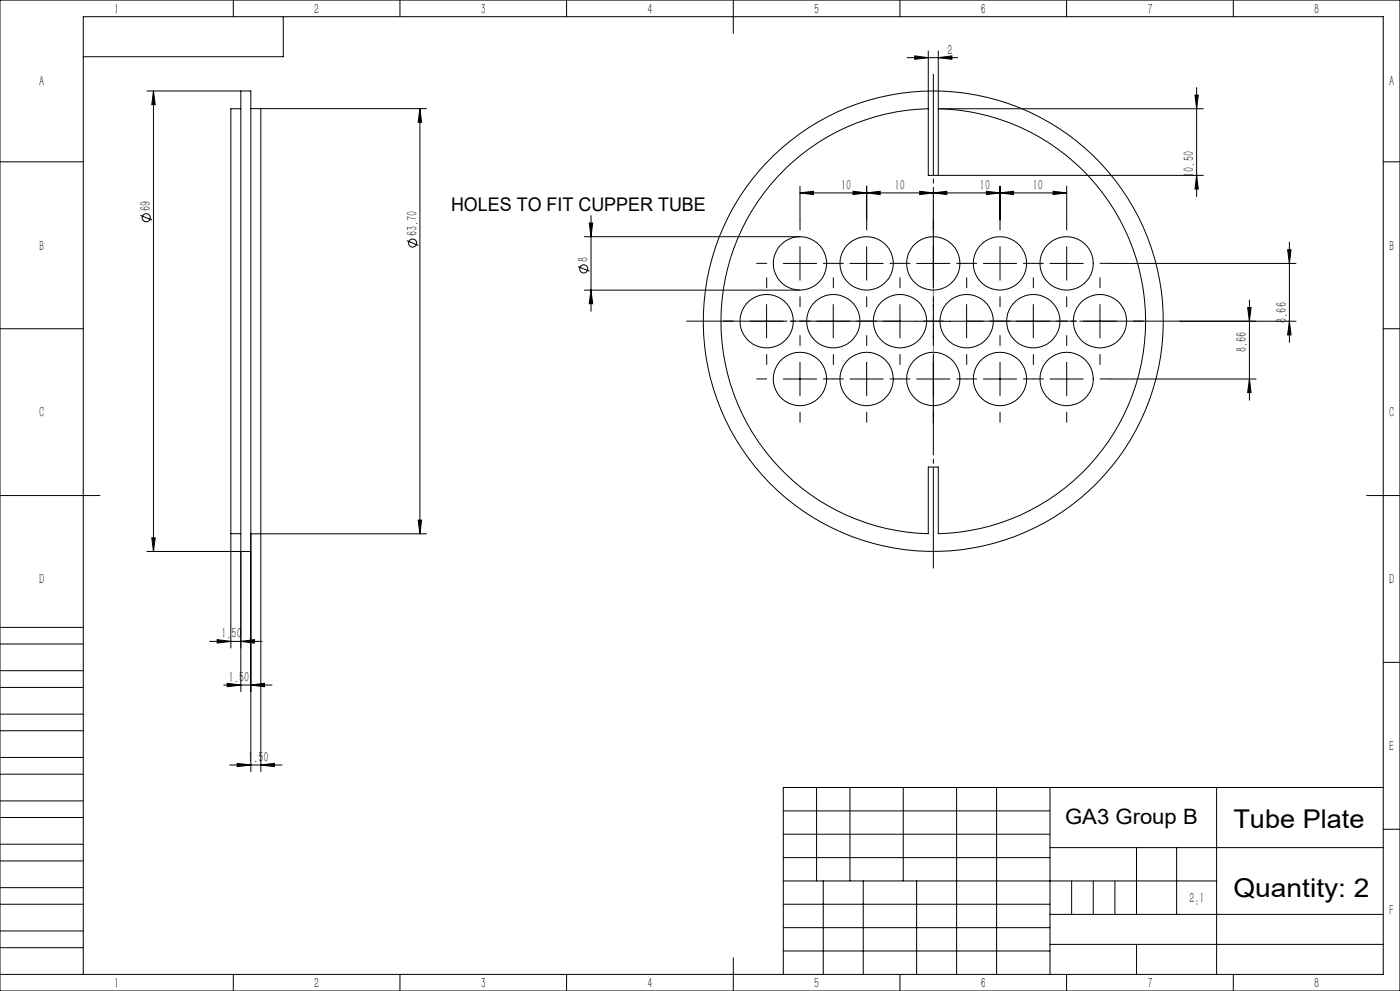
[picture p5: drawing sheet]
<svg xmlns="http://www.w3.org/2000/svg" width="420mm" height="297mm" viewBox="0 0 420 297" stroke-linecap="round" stroke-linejoin="round" font-family="sans-serif">
<g fill="none" stroke="#000" stroke-width=".3">
<path d="M0 0h420v297h-420zM70 0v5M85 5v12h-60M120 0v5M170 0v5M220 0v10M270 0v5M272.1 17.3h15.2M274.4 16.8l4.1 .5-4.1 .5zM278.5 15.3v37.3h82.5M281.5 17.3l4.1-.5v1zM281.5 15.3v37.3"/>
<path d="M320 0v5M370 0v5M44.1 27.3h31.1v138h-31.1M46 27.3l.6 4.1h-1.1zM46 27.3v138M72.2 27.3v180M72.2 32.6h-2.9v127.3M75.2 32.6h52.8M78.2 32.6v198.7M126 32.6l.5 4.1h-1.1zM126 32.6v127.4M278.5 32.6a63.7 63.7 0 0 0-62.2 63.7 63.7 63.7 0 0 0 62.2 63.6v-19.9h3v19.9a63.7 63.7 0 0 0 62.2-63.6 63.7 63.7 0 0 0-62.2-63.7h79.5"/>
<path d="M358.5 28.5h1l-.5 4.1zM359 26.2v32.7M0 48.5h25M240 57.8l4.1-.5v1zM240 55.8v10.1M240 57.8h80M255.9 57.3l4.1 .5-4.1 .5zM260 57.8l4.1-.5v1zM260 55.8v10.1M275.9 57.3l4.1 .5-4.1 .5zM280 57.8l4.1-.5v1zM295.9 57.3l4.1 .5-4.1 .5z"/>
<path d="M300 57.8l4.1-.5v1zM300 55.8v10.1M315.9 57.3l4.1 .5-4.1 .5zM320 55.8v10.1M359 52.6l.5 4.1h-1zM415 48.5h5M42.1 64.6l3.5 1.3M122.1 72.1l3.4 1.5M173.4 79.9l3.4 1.4M175.3 70.9h64.7M176.8 66.8h1l-.5 4.1zM177.3 64.6v28.7"/>
<path d="M235 78.9h10M240 73.9v10.1M255 78.9h10M260 73.9v10.1M275 78.9h10M280 73.9v10.1M295 78.9h10M300 73.9v10.1M315 78.9h10M320 73.9v10.1M333 78.9h55.8M386.3 74.9h1l-.5 4z"/>
<path d="M386.8 72.6v30M0 98.5h25M175.3 87h64.7M177.3 87l.5 4h-1zM225 96.3h10M230 91.3v10M245 96.3h10M250 91.3v10M265 96.3h30M270 91.3v10M280 91.3v10M290 91.3v10"/>
<path d="M305 96.3h10M310 91.3v10M325 96.3h10M330 91.3v10M354 96.3h34.8M374.3 92.2h1l-.5 4.1zM374.8 89.9v30M386.8 96.3l.5 4.1h-1zM415 98.5h5M235 113.6h10M240 108.6v10M255 113.6h10"/>
<path d="M260 108.6v10M275 113.6h10M280 108.6v10M295 113.6h10M300 108.6v10M315 113.6h10M320 108.6v10M333 113.6h43.8M374.8 113.6l.5 4h-1zM0 148.5h30M69.3 159.9v34.3M69.3 159.9h2.9"/>
<path d="M125.4 155.9h1.1l-.5 4.1zM128 160h-52.8v71.3M410 148.5h10M45.5 161.2h1.1l-.6 4.1zM0 193h25M0 188h25M62.9 192.2h15.7M65.2 191.7l4.1 .5-4.1 .5zM72.2 192.2l4.1-.5v1zM415 198.5h5M0 206h25M0 201h25"/>
<path d="M0 219h25M0 214h25M67.1 205.3h14.5M68.2 204.8l4 .5-4 .5zM75.2 205.3l4.1-.5v1zM0 232h25M0 227h25M68.9 229.3h15.7M71.2 228.8l4 .5-4 .5zM78.2 229.3l4.1-.5v1zM245 236v28M255 236v28"/>
<path d="M271 236v28M287 236v56M299 236v56M315 236v56M365 236v56M415 236h-180v56M0 245h25M0 240h25M0 258h25M0 253h25M235 243h80M235 250h80"/>
<path d="M235 257h80M315 254h100M341 254v20M353 254v20M415 248.5h5M0 271h25M0 266h25M0 279h25M235 271h80M235 264h130M235 278h80M247 264v28"/>
<path d="M259 264v28M275 264v28M315 274h100M0 284h25M0 292h415v-287h-390v287M70 292v5M120 292v5M170 292v5M220 287v10M235 285h80M270 292v5M315 283h100"/>
<path d="M320 292v5M370 292v5"/>
<circle cx="43.9" cy="65.2" r="1.21"/>
<circle cx="123.8" cy="72.9" r="1.21"/>
<circle cx="240" cy="79" r="8"/>
<circle cx="260" cy="79" r="8"/>
<circle cx="280" cy="79" r="8"/>
<circle cx="300" cy="79" r="8"/>
<circle cx="320" cy="79" r="8"/>
<circle cx="175.1" cy="80.6" r="1.22"/>
<circle cx="230" cy="96.3" r="8"/>
<circle cx="250" cy="96.3" r="8"/>
<circle cx="270" cy="96.3" r="8"/>
<circle cx="280" cy="96.3" r="69"/>
<circle cx="290" cy="96.3" r="8"/>
<circle cx="310" cy="96.3" r="8"/>
<circle cx="330" cy="96.3" r="8"/>
<circle cx="240" cy="113.6" r="8"/>
<circle cx="260" cy="113.6" r="8"/>
<circle cx="280" cy="113.6" r="8"/>
<circle cx="300" cy="113.6" r="8"/>
<circle cx="320" cy="113.6" r="8"/>
</g>
<path d="M321.5 264v10M328 264v10M334.5 264v10M341 283v9" fill="none" stroke="#0a0605" stroke-width=".3"/>
<path d="M280 57.5v69.8" fill="none" stroke="#808080" stroke-width=".3" stroke-dasharray="30.5 1.3 1.3 1.3" stroke-dashoffset="-2.5"/>
<path d="M270 96.2h-64M280 86.2v-64M290 96.2h64M280 106.2v64" fill="none" stroke="#000" stroke-width=".3" stroke-dasharray="30.5 1.3 1.3 1.3" stroke-dashoffset=".4"/>
<g fill="none" stroke="#000" stroke-width=".3" stroke-dasharray="30.5 1.3 1.3 1.3">
<path d="M230 78.9h-3M240 68.9v-3M250 78.9h3M250 78.9h-3M260 68.9v-3M270 78.9h-3M270 78.9h3M280 68.9v-3M290 78.9h-3M290 78.9h3M300 68.9v-3M310 78.9h-3"/>
<path d="M310 78.9h3M320 68.9v-3M330 78.9h3M220 96.2h-3M230 86.2v-3M240 88.9v3M240 96.2h3M240 96.2h-3M250 86.2v-3M260 96.2h3M260 96.2h-3M260 88.9v3"/>
<path d="M270 86.2v-3M280 96.2h3M280 96.2h-3M280 88.9v3M290 86.2v-3M300 96.2h3M300 96.2h-3M300 88.9v3M310 86.2v-3M320 96.2h3M320 96.2h-3M320 88.9v3"/>
<path d="M330 86.2v-3M340 96.2h3M230 113.6h-3M230 106.2v3M240 103.6v-3M250 113.6h-3M250 113.6h3M250 106.2v3M260 103.6v-3M270 113.6h-3M270 113.6h3M270 106.2v3"/>
<path d="M280 103.6v-3M290 113.6h-3M290 113.6h3M290 106.2v3M300 103.6v-3M310 113.6h-3M310 113.6h3M310 106.2v3M320 103.6v-3M330 113.6h3M330 106.2v3M240 123.6v3"/>
<path d="M260 123.6v3M280 123.6v3M300 123.6v3M320 123.6v3"/>
</g>
<g fill="#000">
<path d="M126 32.6l.5 4.1h-1.1zM125.4 155.9h1.1l-.5 4.1zM46 27.3l.6 4.1h-1.1zM45.5 161.2h1.1l-.6 4.1zM358.5 28.5h1l-.5 4.1zM359 52.6l.5 4.1h-1zM176.8 66.8h1l-.5 4.1zM177.3 87l.5 4h-1zM386.3 74.9h1l-.5 4zM386.8 96.3l.5 4.1h-1z"/>
<path d="M374.8 113.6l.5 4h-1zM374.3 92.2h1l-.5 4.1z"/>
<path d="M72.2 192.2l4.1-.5v1zM65.2 191.7l4.1 .5-4.1 .5zM281.5 17.3l4.1-.5v1zM274.4 16.8l4.1 .5-4.1 .5z"/>
<path d="M68.2 204.8l4 .5-4 .5zM75.2 205.3l4.1-.5v1zM71.2 228.8l4 .5-4 .5zM78.2 229.3l4.1-.5v1zM240 57.8l4.1-.5v1zM255.9 57.3l4.1 .5-4.1 .5zM260 57.8l4.1-.5v1zM275.9 57.3l4.1 .5-4.1 .5zM280 57.8l4.1-.5v1zM295.9 57.3l4.1 .5-4.1 .5zM300 57.8l4.1-.5v1zM315.9 57.3l4.1 .5-4.1 .5z"/>
</g>
<g font-size="7.8">
<text x="370" y="248.1">Tube Plate</text>
<text x="370" y="268.7">Quantity: 2</text>
</g>
<text font-size="6.3" x="319.5" y="247">GA3 Group B</text>
<text font-size="5.6" x="135.3" y="63.2">HOLES TO FIT CUPPER TUBE</text>
<g font-size="4.4">
<text x="34.2" y="4.2">1</text>
<text x="94.2" y="4.2">2</text>
<text x="144.2" y="4.2">3</text>
<text x="194.2" y="4.2">4</text>
<text x="244.2" y="4.2">5</text>
<text x="294.2" y="4.2">6</text>
<text x="344.2" y="4.2">7</text>
<text x="394.2" y="4.2">8</text>
<text x="284.2" y="16.4">2</text>
<text x="11.7" y="25.9">A</text>
<text x="416.7" y="25.9">A</text>
<text x="358.1" y="53" transform="rotate(-90 358.1 53)">10.50</text>
<text x="252.3" y="56.9">10</text>
<text x="268.4" y="56.9">10</text>
<text x="294" y="56.9">10</text>
<text x="309.8" y="56.9">10</text>
<text x="45.2" y="63.2" transform="rotate(-90 45.2 63.2)">69</text>
<text x="125.1" y="70.8" transform="rotate(-90 125.1 70.8)">63.70</text>
<text x="11.7" y="75.1">B</text>
<text x="416.7" y="75.1">B</text>
<text x="176.4" y="78.6" transform="rotate(-90 176.4 78.6)">8</text>
<text x="386" y="96.7" transform="rotate(-90 386 96.7)">8.66</text>
<text x="374" y="105.6" transform="rotate(-90 374 105.6)">8.66</text>
<text x="11.7" y="125.1">C</text>
<text x="416.7" y="125.1">C</text>
<text x="11.7" y="175.1">D</text>
<text x="416.7" y="175.1">D</text>
<text x="66.4" y="191.3">1.50</text>
<text x="68.7" y="204.4">1.50</text>
<text x="416.7" y="225.1">E</text>
<text x="74.5" y="228.4">1.50</text>
<text x="356.8" y="270.7">2:1</text>
<text x="416.8" y="274.4">F</text>
<text x="34.2" y="296.2">1</text>
<text x="94.2" y="296.2">2</text>
<text x="144.2" y="296.2">3</text>
<text x="194.2" y="296.2">4</text>
<text x="244.2" y="296.2">5</text>
<text x="294.2" y="296.2">6</text>
<text x="344.2" y="296.2">7</text>
<text x="394.2" y="296.2">8</text>
</g>
</svg>
